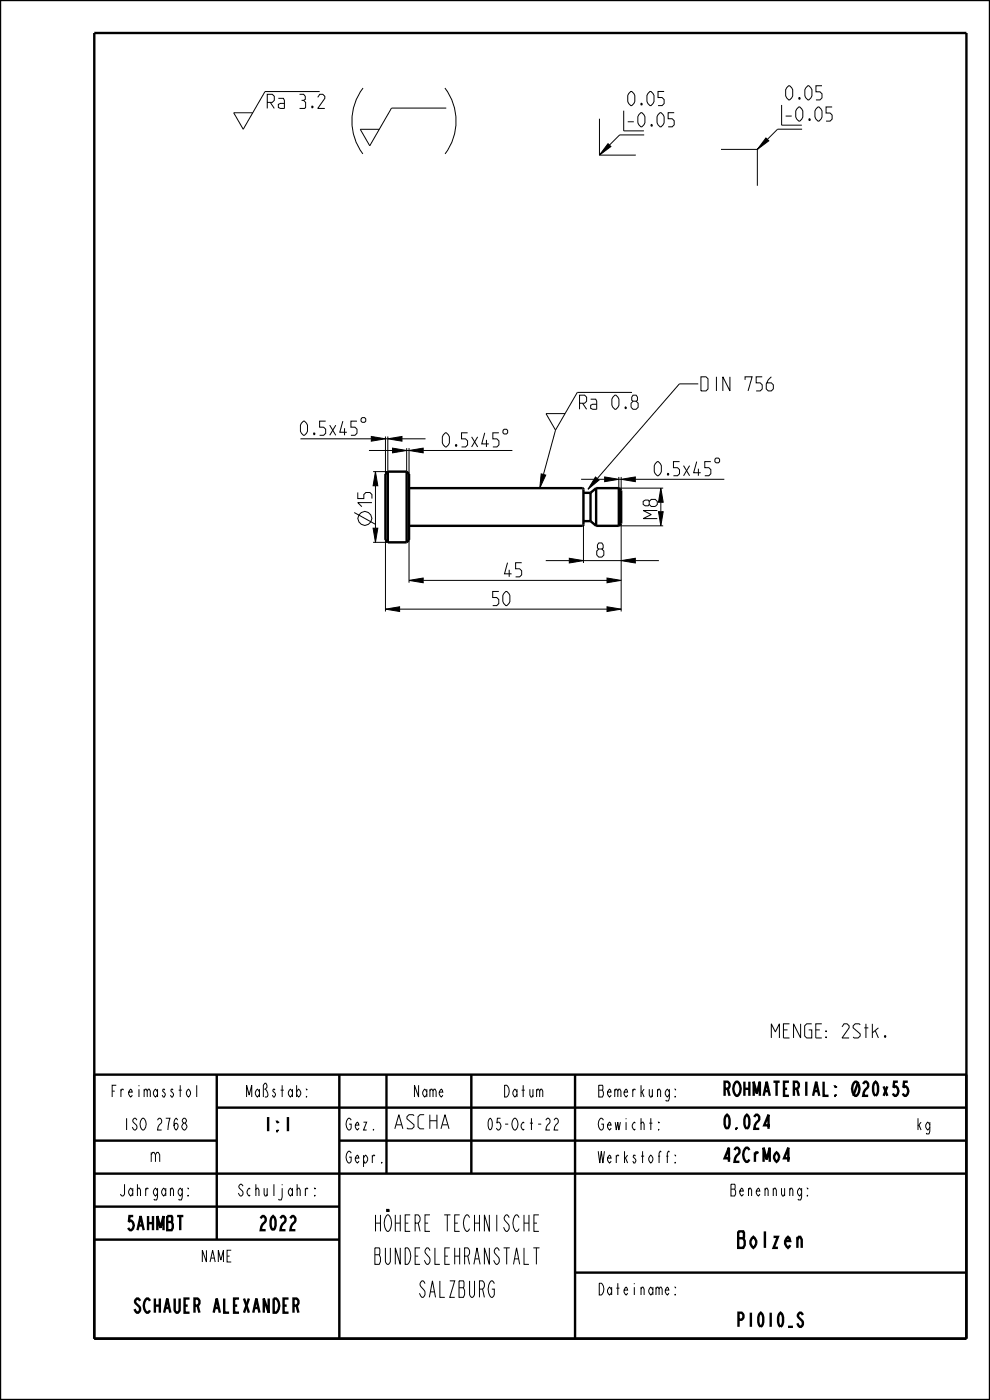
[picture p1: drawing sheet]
<svg xmlns="http://www.w3.org/2000/svg" width="210mm" height="297mm" viewBox="0 0 210 297" stroke-linecap="round" stroke-linejoin="round" font-family="sans-serif">
<g fill="#000">
<path d="M129 30.5l.6 .6-2.4 1.8zM162.5 29.3l.6 .6-2.4 1.8zM78.8 92.6l3 .5-3 .5zM82.3 93.1l3-.5v1zM83.3 95.1l3 .5-3 .5zM86.8 95.6l3-.5v1zM79.6 100.1l.5 3h-1zM79.1 112.1h1l-.5 3zM114.8 100.5l1 .3-1.3 2.8zM120.8 118.4l3 .5-3 .5zM126.3 101.2l.8 .7-2.4 1.9zM128.3 101.2l3 .5-3 .5z"/>
<path d="M131.8 118.9l3-.5v1zM131.8 101.7l3-.5v1zM140.2 103.6l.5 3h-1zM139.7 108.6h1l-.5 3zM81.8 129.2l3-.5v1zM86.8 123.1l3-.5v1zM128.8 128.7l3 .5-3 .5zM128.8 122.6l3 .5-3 .5z"/>
</g>
<g fill="none" stroke="#000" stroke-width=".21">
<path d="M67.8 19.4h-11.6l-4.6 8-2-3.5h4M77 18.7a11.6 11.6 0 0 0 0 13.9M94.4 18.7a11.6 11.6 0 0 1 0 13.9M94.7 22.9h-11.6l-4.7 8-2-3.5h4.1M127.2 25.2v7.7M127.2 32.9h7.7M129 30.5l.6 .6-2.4 1.8zM136.6 28.6h-5.2l-4.2 4.3M152.9 31.7h7.8M160.7 31.7v7.7M162.5 29.3l.6 .6-2.4 1.8zM170.1 27.4h-5.2l-4.2 4.3"/>
<path d="M63.7 93.1h15.1M78.3 95.6h5M78.8 92.6l3 .5-3 .5zM81.8 92.6v8M81.8 93.1h.5M82.3 93.1l3-.5v1zM82.3 92.6v7.5h-3.2M83.3 95.1l3 .5-3 .5zM85.3 93.1h5M86.3 95.1v5M86.3 95.6h.5M86.8 95.6l3-.5v1z"/>
<path d="M86.8 95.1v5.5M89.8 95.6h18.9M117.8 91.2l-2.5 9.5M117.8 91.2h.1M119.9 87.7h-4.1l2 3.5M134.1 83.2h-11.6l-4.7 8M148.1 81.4h-4l-17.4 20.1M75.1 108.7l4.5 2.5M79.1 112.1h1l-.5 3zM79.1 115.1h3.2M79.6 100.1l.5 3h-1zM79.6 103.1v9"/>
<path d="M81.8 114.6v15.1M86.8 114.6v9M114.8 100.5l1 .3-1.3 2.8zM115.8 118.9h5M120.8 118.4l3 .5-3 .5zM123.3 101.7h5M123.8 118.9h8M123.8 111.3v8.1M126.3 101.2l.8 .7-2.4 1.9zM128.3 101.2l3 .5-3 .5zM131.3 111.6h9.4M131.3 101.2v2.4h9.4"/>
<path d="M131.3 101.7h.5M131.8 118.9l3-.5v1zM131.8 101.7l3-.5v1zM131.8 101.2v2.9M131.8 111.1v18.6M134.8 118.9h5M134.8 101.7h18.8M139.7 108.6h1l-.5 3zM140.2 103.6l.5 3h-1zM81.8 129.2l3-.5v1zM84.8 129.2h44M86.8 123.1l3-.5v1z"/>
<path d="M89.8 123.1h39M128.8 128.7l3 .5-3 .5zM128.8 122.6l3 .5-3 .5z"/>
<circle cx="77.4" cy="110" r="1.47"/>
</g>
<g fill="none" stroke="#000" stroke-width=".51">
<path d="M0 0h210v297h-210zM20 7h185v277h-185zM82.3 100.1l-.5 .5v14l.5 .5M82.3 100.1v15M82.3 115.1h4M82.3 100.1h4M86.3 100.1v15M86.3 100.1l.5 .5v14l-.5 .5M86.8 103.6h36.7l.3 .2v7.5l-.3 .3h-36.7M123.8 110.6h1.5M123.8 104.6h1.5M125.3 110.6l1.2 1"/>
<path d="M125.3 104.6v6M126.5 111.6h4.8M126.5 103.6h4.8M126.5 103.6l-1.2 1M126.5 103.6v8M131.3 103.6l.5 .5v7l-.5 .5M131.3 103.6v8M20 228h185v56M46 235h159M46 228v35M72 228v56M82 228v21"/>
<path d="M100 228v21M122 228v56M20 242h26M20 249h185M20 256h52M72 242h133M20 263h52M122 270h83"/>
</g>
<g font-size="4.6">
<text x="77.1" y="261.2">HÖHERE TECHNISCHE</text>
<text x="77.1" y="268.2">BUNDESLEHRANSTALT</text>
<text x="155.3" y="264.7">Bolzen</text>
<text x="87.6" y="275.2">SALZBURG</text>
</g>
<g font-size="3.9">
<text x="56.7" y="23">Ra 3.2</text>
<text x="133.2" y="22.4">0.05</text>
<text x="166.7" y="21.2">0.05</text>
<text x="133.2" y="26.9">-0.05</text>
<text x="166.7" y="25.7">-0.05</text>
<text x="148.1" y="82.9">DIN 756</text>
<text x="122.9" y="86.8">Ra 0.8</text>
<text x="63.7" y="92.3">0.5x45</text>
<text x="93.8" y="94.8">0.5x45</text>
<text x="138.8" y="100.9">0.5x45</text>
<text x="78.9" y="107.5" transform="rotate(-90 78.9 107.5)">15</text>
<text x="139.4" y="110" transform="rotate(-90 139.4 110)">M8</text>
<text x="126.6" y="118.2">8</text>
<text x="107" y="122.4">45</text>
<text x="104.5" y="128.5">50</text>
<text x="163" y="220.2">MENGE: 2Stk.</text>
<text x="153.2" y="232.5">ROHMATERIAL: Ø20x55</text>
<text x="55.5" y="240">1:1</text>
<text x="83.2" y="239.5">ASCHA</text>
<text x="153.2" y="239.5">0.024</text>
<text x="31.6" y="246.5">m</text>
<text x="153.2" y="246.5">42CrMo4</text>
<text x="26" y="261">5AHMBT</text>
<text x="54.3" y="261">2022</text>
<text x="26.1" y="278.5">SCHAUER ALEXANDER</text>
<text x="155.3" y="281.5">P1010_S</text>
</g>
<g font-size="3.3">
<text x="22.3" y="232.7">Freimasstol</text>
<text x="51.2" y="232.7">Maßstab:</text>
<text x="87.1" y="232.7">Name</text>
<text x="106.1" y="232.7">Datum</text>
<text x="127.1" y="232.7">Bemerkung:</text>
<text x="25.2" y="239.7">ISO 2768</text>
<text x="73.2" y="239.7">Gez.</text>
<text x="102.2" y="239.7">05-Oct-22</text>
<text x="127.1" y="239.7">Gewicht:</text>
<text x="194.2" y="239.7">kg</text>
<text x="73.2" y="246.7">Gepr.</text>
<text x="127.1" y="246.7">Werkstoff:</text>
<text x="24.2" y="253.7">Jahrgang:</text>
<text x="49.2" y="253.7">Schuljahr:</text>
<text x="153.7" y="253.7">Benennung:</text>
<text x="42.1" y="267.7">NAME</text>
<text x="127.1" y="274.7">Dateiname:</text>
</g>
</svg>
